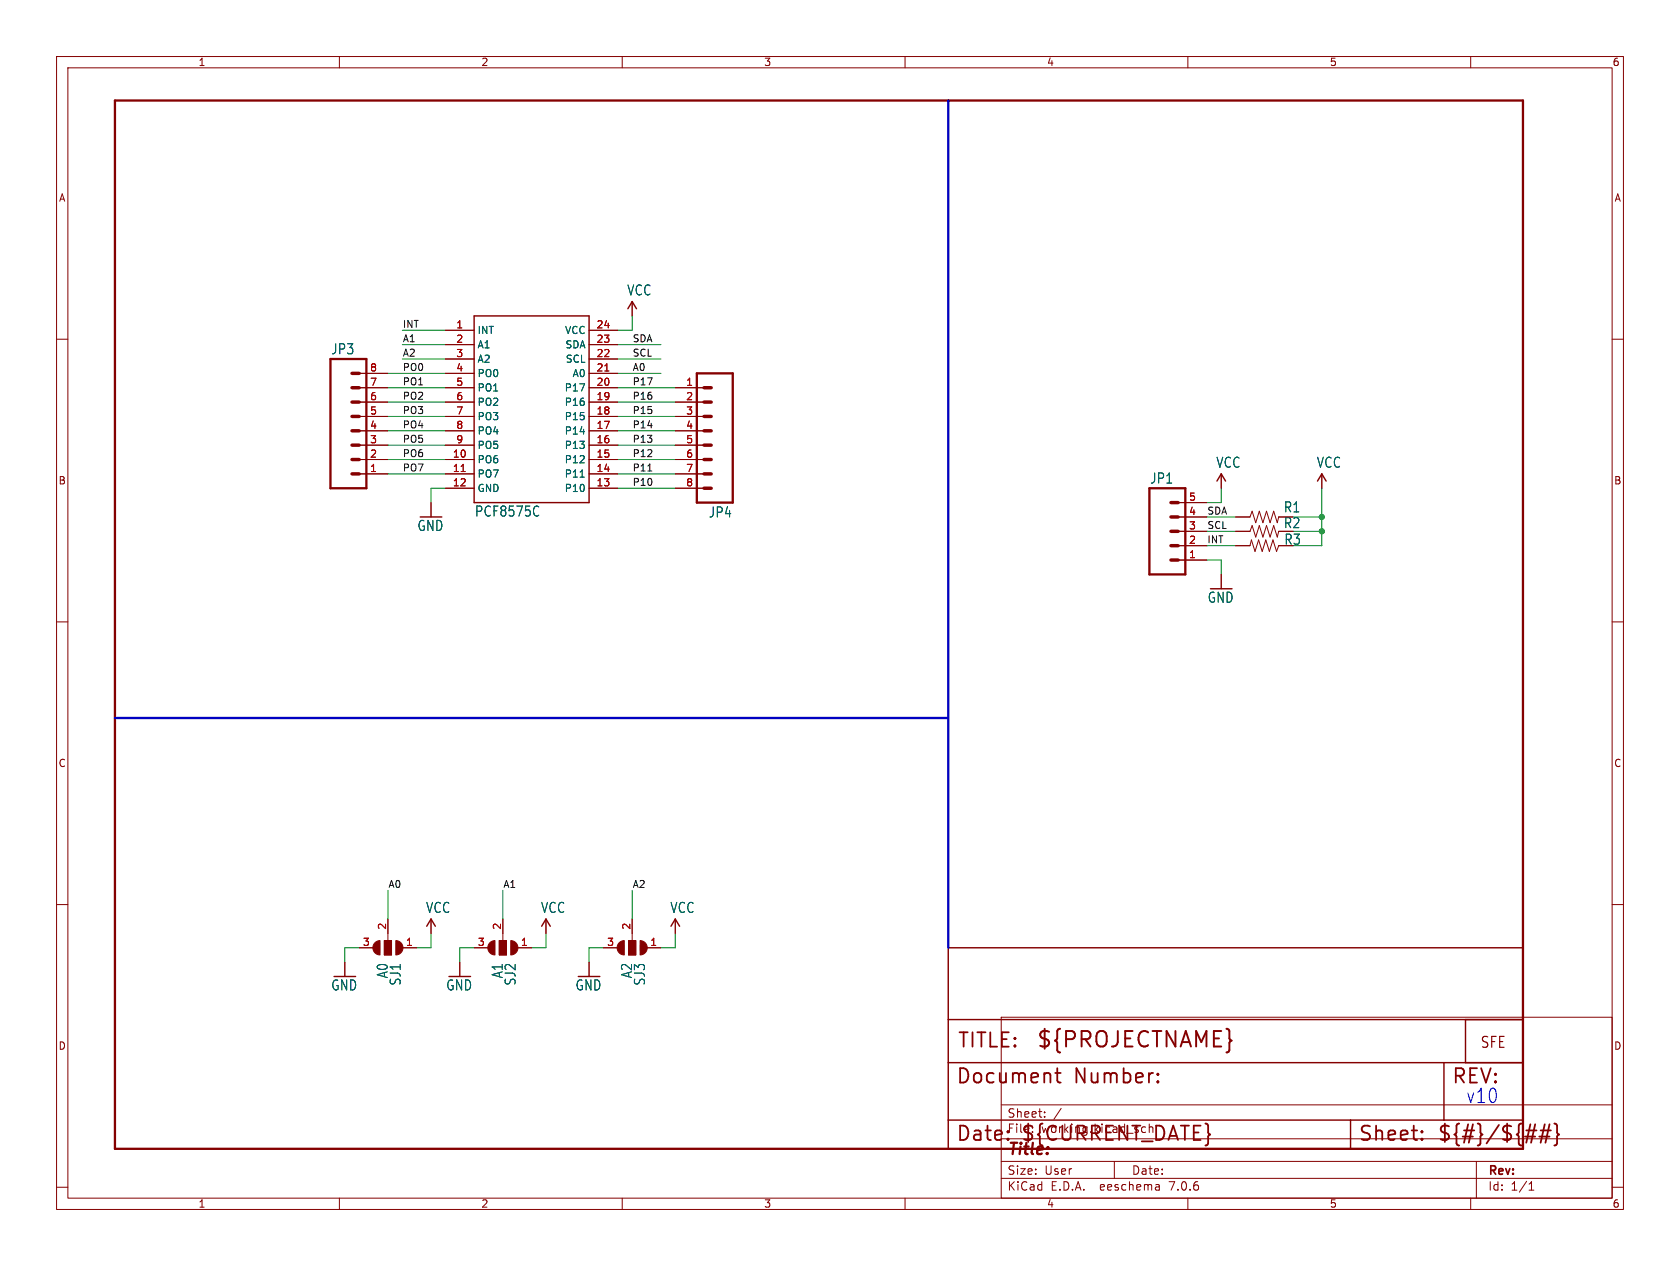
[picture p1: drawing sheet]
<svg xmlns="http://www.w3.org/2000/svg" width="297mm" height="224mm" viewBox="0 0 297 224" stroke-linecap="round" stroke-linejoin="round" font-family="sans-serif">
<g fill="none" stroke="#840000" stroke-width=".18">
<path d="M10 10h277v203.9h-277zM12 12h273v199.9h-273zM60 10v2M110 10v2M160 10v2M210 10v2M260 10v2M10 60h2M78.7 58.4h5.1M104.1 58.4h5.1M111.8 53.3v2.6M285 60h2"/>
<path d="M63.5 78.7h5.1M63.5 76.2h5.1M63.5 73.7h5.1M63.5 71.1h5.1M63.5 68.6h5.1M63.5 66h5.1M78.7 78.7h5.1M78.7 76.2h5.1M78.7 73.7h5.1M78.7 71.1h5.1M78.7 68.6h5.1M78.7 66h5.1"/>
<path d="M78.7 61h5.1M78.7 63.5h5.1M104.1 78.7h5.1M104.1 76.2h5.1M104.1 73.7h5.1M104.1 71.1h5.1M104.1 68.6h5.1M104.1 66h5.1M104.1 61h5.1M104.1 63.5h5.1M119.4 78.7h5.1M119.4 76.2h5.1"/>
<path d="M119.4 73.7h5.1M119.4 71.1h5.1M119.4 68.6h5.1M63.5 83.8h5.1M63.5 81.3h5.1M76.2 88.9v2.5M78.7 83.8h5.1M78.7 81.3h5.1M78.7 86.4h5.1M104.1 83.8h5.1M104.1 81.3h5.1M104.1 86.4h5.1"/>
<path d="M119.4 83.8h5.1M119.4 81.3h5.1M119.4 86.4h5.1M208.3 99.1h5.1M208.3 96.5h5.1M208.3 94h5.1M208.3 91.4h5.1M208.3 88.9h5.1M215.9 83.8v2.6M218.4 96.5h2.6l.2-1 .7 2 .6-2 .6 2 .7-2 .6 2 .6-2 .7 2 .4-1h2.5M218.4 94h2.6l.4-1 .6 2 .6-2 .7 2 .6-2 .6 2 .7-2 .6 2 .3-1h2.5M218.4 91.4h2.6l.4-1 .6 2.1 .6-2.1 .7 2.1 .6-2.1 .6 2.1 .7-2.1 .6 2.1 .3-1.1h2.5"/>
<path d="M233.7 83.8v2.6M10 110h2M215.9 101.6v2.5M285 110h2M10 160h2M285 160h2M61 170.2v2.5M63.5 167.6h2.5M67.9 166.4h1.3v2.5h-1.3zM68.6 162.6v3.8M71.1 167.6h2.6M76.2 162.6v2.5"/>
<path d="M81.3 170.2v2.5M83.8 167.6h2.6M88.3 166.4h1.2v2.5h-1.2zM88.9 162.6v3.8M91.4 167.6h2.6M96.5 162.6v2.5M104.1 170.2v2.5M106.7 167.6h2.5M111.1 166.4h1.3v2.5h-1.3zM111.8 162.6v3.8M114.3 167.6h2.5M119.4 162.6v2.5"/>
<path d="M177 179.9h108v32h-108zM177 195.4h108M184.7 197.5v.1M184.7 196.7v.1M187.6 196l-1.3 2M10 210h2M60 211.9v2M110 211.9v2M160 211.9v2M177 208.4h108M177 205.4h108M177 201.4h108"/>
<path d="M197 205.4v3M204.9 209.6l.1 .9M205 210.4l-.2 .1M205 209.9h-.2M210 211.9v2M260 211.9v2M261 205.4v6.5M270.3 210.5h.9M270.3 209.4l.4-.4v1.5M285 210h2"/>
</g>
<g fill="#840000" stroke="#840000" stroke-width=".18">
<path d="M66.3 166.7l.4-.2 .5-.1v2.5a1.27 1.27 0 0 1-1.2-.8 1.27 1.27 0 0 1 .3-1.4z"/>
<path d="M67.9 166.4h1.3v2.5h-1.3z"/>
<path d="M70 166.4a1.27 1.27 0 0 1 1.2 1.2 1.27 1.27 0 0 1-1.2 1.3z"/>
<path d="M86.6 166.7l.4-.2 .5-.1v2.5a1.27 1.27 0 0 1-1.2-.8 1.27 1.27 0 0 1 .3-1.4z"/>
<path d="M88.3 166.4h1.2v2.5h-1.2z"/>
<path d="M90.3 166.4a1.27 1.27 0 0 1 1.3 1.2 1.27 1.27 0 0 1-1.3 1.3z"/>
<path d="M109.5 166.7l.3-.2 .6-.1v2.5a1.27 1.27 0 0 1-1.2-.8 1.27 1.27 0 0 1 .3-1.4z"/>
<path d="M111.1 166.4h1.3v2.5h-1.3z"/>
<path d="M113.2 166.4a1.27 1.27 0 0 1 1.2 1.2 1.27 1.27 0 0 1-1.2 1.3z"/>
</g>
<g fill="none" stroke="#840000" stroke-width=".25">
<path d="M83.8 55.9h20.3v33h-20.3zM111 54.6l.8-1.3 .7 1.3M215.1 85.1l.8-1.3 .8 1.3M232.9 85.1l.8-1.3 .7 1.3M75.4 163.8l.8-1.2 .8 1.2M95.8 163.8l.7-1.2 .8 1.2M118.6 163.8l.8-1.2 .7 1.2M167.6 167.6h101.6v35.6h-101.6zM167.6 188h101.6M167.6 180.3h101.6M167.6 198.1h101.6M238.8 198.1v5.1"/>
<path d="M255.3 188v10.1M259.1 180.3v7.7"/>
</g>
<g fill="none" stroke="#840000" stroke-width=".32">
<path d="M186.5 189.8h1M186.9 188.9v2.2l.1 .3 .5 .1M204.7 191.2l.1 .2-.1 .1M204.7 191.2l-.1 .2 .1 .1M204.7 189.9v.2M204.7 191.2v.3M204.7 189.9l.1 .1-.1 .1M204.7 189.9l-.1 .1 .1 .1M269.8 199.9h1.8M271.4 198.9l-.7 3.2M272.4 199.9h1.8M273.1 198.9l-.7 3.2"/>
<path d="M273.9 198.9l-.7 3.2M274.8 198.7l.3 .2 .2 .2v1.2l.3 .4-.3 .3v1.2l-.2 .3-.3 .1M178.2 201.4l.1 .1-.1 .1M251.4 201.4l.1 .1-.1 .1M251.4 201.4l-.1 .1 .1 .1M251.4 200.1v.2M251.4 201.4v.2M251.4 200.1l.1 .1-.1 .1M251.4 200.1l-.1 .1 .1 .1M269.6 201h1.8M272.1 201h1.8"/>
</g>
<path d="M20.3 17.8h248.9v185.4h-248.9zM58.4 63.5h6.4v22.9h-6.4zM123.2 66h6.3v22.9h-6.3zM203.2 86.4h6.3v15.2h-6.3z" fill="none" stroke="#840000" stroke-width=".41"/>
<g fill="none" stroke="#840000" stroke-width=".61">
<path d="M62.2 78.7h1.3M62.2 76.2h1.3M62.2 73.7h1.3M62.2 71.1h1.3M62.2 68.6h1.3M62.2 66h1.3M124.5 78.7h1.2M124.5 76.2h1.2M124.5 73.7h1.2M124.5 71.1h1.2M124.5 68.6h1.2M62.2 83.8h1.3"/>
<path d="M62.2 81.3h1.3M124.5 83.8h1.2M124.5 81.3h1.2M124.5 86.4h1.2M207 99.1h1.3M207 96.5h1.3M207 94h1.3M207 91.4h1.3M207 88.9h1.3"/>
</g>
<path d="M106.9 65.6h.7M81.5 83.4h.7" fill="none" stroke="#a90000" stroke-width=".18"/>
<path d="M95 89.5l.3 .2M95.3 91.1l-.3 .2M102.6 84.4h.7" fill="none" stroke="#006464" stroke-width=".18"/>
<path d="M114.5 83.3h.7" fill="none" stroke="#0f0f0f" stroke-width=".18"/>
<path d="M167.6 17.8v149.8M20.3 127h147.3" fill="none" stroke="#0000c2" stroke-width=".41"/>
<g fill="none" stroke="#009600" stroke-width=".18">
<path d="M71.1 58.4h7.6M111.8 55.9v2.5h-2.6M68.6 68.6h10.1M68.6 66h10.1M68.6 78.7h10.1M68.6 76.2h10.1M68.6 71.1h10.1M68.6 73.7h10.1M71.1 63.5h7.6M71.1 61h7.6M109.2 68.6h10.2M109.2 63.5h7.6"/>
<path d="M109.2 66h7.6M109.2 78.7h10.2M109.2 76.2h10.2M109.2 71.1h10.2M109.2 73.7h10.2M109.2 61h7.6M68.6 81.3h10.1M68.6 83.8h10.1M78.7 86.4h-2.5v2.5M109.2 81.3h10.2M109.2 86.4h10.2M109.2 83.8h10.2"/>
<path d="M213.4 94h5M213.4 99.1h2.5v2.5M213.4 91.4h5M213.4 96.5h5M215.9 86.4v2.5h-2.5M228.6 94h5.1M228.6 91.4h5.1M233.7 86.4v10.1h-5.1M68.6 157.5v5.1M88.9 157.5v5.1M111.8 157.5v5.1M63.5 167.6h-2.5v2.6"/>
<path d="M76.2 165.1v2.5h-2.5M83.8 167.6h-2.5v2.6M96.5 165.1v2.5h-2.5M106.7 167.6h-2.6v2.6M119.4 165.1v2.5h-2.6"/>
</g>
<g fill="#009600" stroke="#009600" stroke-width=".18">
<circle cx="233.7" cy="91.4" r=".46"/>
<circle cx="233.7" cy="94" r=".46"/>
</g>
<text font-size="3.8" fill="#840000" x="183.1" y="185.7">${PROJECTNAME}</text>
<g font-size="3.5" fill="#840000">
<text x="169.2" y="185.7">TITLE:</text>
<text x="168.9" y="192.1">Document</text>
<text x="189.9" y="192.1">Number:</text>
<text x="256.5" y="192.1">REV:</text>
<text x="168.9" y="202.2">Date:</text>
<text x="180.3" y="202.2">${CURRENT_DATE}</text>
<text x="240" y="202.2">Sheet:</text>
<text x="254" y="202.2">${#}/${##}</text>
</g>
<text font-size="3.5" fill="#0000c2" x="259.1" y="195.3">v10</text>
<text font-size="2.8" fill="#840000" x="178" y="204.8">Title:</text>
<text font-size="2.7" fill="#840000" x="261.6" y="185.6">SFE</text>
<g font-size="2.5" fill="#006464">
<text x="110.8" y="52.5">VCC</text>
<text x="58.5" y="62.9">JP3</text>
<text x="214.9" y="82.9">VCC</text>
<text x="232.7" y="82.9">VCC</text>
<text x="203.3" y="85.7">JP1</text>
<text x="73.7" y="94.1">GND</text>
<text x="83.9" y="91.6">PCF8575C</text>
<text x="125.2" y="91.8">JP4</text>
<text x="226.9" y="93.6">R2</text>
<text x="226.9" y="90.8">R1</text>
<text x="227" y="96.6">R3</text>
<text x="213.4" y="106.8">GND</text>
<text x="75.2" y="161.7">VCC</text>
<text x="95.6" y="161.7">VCC</text>
<text x="118.4" y="161.7">VCC</text>
<text x="68.8" y="173.1" transform="rotate(-90 68.8 173.1)">A0</text>
<text x="89.1" y="173.1" transform="rotate(-90 89.1 173.1)">A1</text>
<text x="111.9" y="173.1" transform="rotate(-90 111.9 173.1)">A2</text>
<text x="58.5" y="175.4">GND</text>
<text x="71.1" y="174.4" transform="rotate(-90 71.1 174.4)">SJ1</text>
<text x="78.8" y="175.4">GND</text>
<text x="91.4" y="174.4" transform="rotate(-90 91.4 174.4)">SJ2</text>
<text x="101.7" y="175.4">GND</text>
<text x="114.2" y="174.4" transform="rotate(-90 114.2 174.4)">SJ3</text>
</g>
<g font-size="2.1" fill="#840000">
<text x="178" y="197.9">Sheet:</text>
<text x="178" y="200.6">File:</text>
<text x="184.1" y="200.6">working.kicad_sch</text>
<text x="178" y="208">Size:</text>
<text x="184.7" y="208">User</text>
<text x="200" y="208">Date:</text>
<text x="263" y="208.2">Rev:</text>
<text x="178" y="210.8">KiCad</text>
<text x="185.7" y="210.8">E.D.A.</text>
<text x="194.6" y="210.8">eeschema</text>
<text x="207" y="210.8">7.0.6</text>
<text x="263" y="210.8">Id:</text>
<text x="267.1" y="210.8">1/1</text>
</g>
<g font-size="1.8" fill="#840000">
<text x="35" y="11.9">1</text>
<text x="85" y="11.9">2</text>
<text x="135" y="11.9">3</text>
<text x="185" y="11.9">4</text>
<text x="235" y="11.9">5</text>
<text x="285" y="11.9">6</text>
<text x="10.3" y="35.9">A</text>
<text x="285.3" y="35.9">A</text>
<text x="10.3" y="85.9">B</text>
<text x="285.3" y="85.9">B</text>
<text x="10.3" y="135.9">C</text>
<text x="285.3" y="135.9">C</text>
<text x="10.3" y="185.9">D</text>
<text x="285.3" y="185.9">D</text>
<text x="35" y="213.8">1</text>
<text x="85" y="213.8">2</text>
<text x="135" y="213.8">3</text>
<text x="185" y="213.8">4</text>
<text x="235" y="213.8">5</text>
<text x="285" y="213.8">6</text>
</g>
<g font-size="1.8" fill="#a90000">
<text x="80.6" y="58.2">1</text>
<text x="105.4" y="58.2">24</text>
<text x="65.3" y="65.8">8</text>
<text x="80.6" y="60.7">2</text>
<text x="80.6" y="63.2">3</text>
<text x="80.6" y="65.8">4</text>
<text x="105.4" y="65.8">21</text>
<text x="105.4" y="63.2">22</text>
<text x="105.4" y="60.7">23</text>
<text x="65.3" y="70.9">6</text>
<text x="65.3" y="68.3">7</text>
<text x="80.6" y="68.3">5</text>
<text x="80.6" y="70.9">6</text>
<text x="105.4" y="70.9">19</text>
<text x="105.4" y="68.3">20</text>
<text x="121.2" y="68.3">1</text>
<text x="121.2" y="70.9">2</text>
<text x="65.3" y="75.9">4</text>
<text x="65.3" y="73.4">5</text>
<text x="80.6" y="73.4">7</text>
<text x="80.6" y="75.9">8</text>
<text x="105.4" y="75.9">17</text>
<text x="105.4" y="73.4">18</text>
<text x="121.2" y="73.4">3</text>
<text x="121.2" y="75.9">4</text>
<text x="65.3" y="83.6">1</text>
<text x="65.3" y="81">2</text>
<text x="65.3" y="78.5">3</text>
<text x="80" y="81">10</text>
<text x="80" y="83.6">11</text>
<text x="80.6" y="78.5">9</text>
<text x="105.4" y="83.6">14</text>
<text x="105.4" y="81">15</text>
<text x="105.4" y="78.5">16</text>
<text x="121.2" y="78.5">5</text>
<text x="121.2" y="81">6</text>
<text x="121.2" y="83.6">7</text>
<text x="80" y="86.1">12</text>
<text x="105.4" y="86.1">13</text>
<text x="121.2" y="86.1">8</text>
<text x="210.1" y="88.6">5</text>
<text x="210.1" y="93.7">3</text>
<text x="210.1" y="91.2">4</text>
<text x="210.1" y="98.8">1</text>
<text x="210.1" y="96.3">2</text>
<text x="64.1" y="167.4">3</text>
<text x="68.3" y="164.5" transform="rotate(-90 68.3 164.5)">2</text>
<text x="71.7" y="167.4">1</text>
<text x="84.4" y="167.4">3</text>
<text x="88.6" y="164.5" transform="rotate(-90 88.6 164.5)">2</text>
<text x="92" y="167.4">1</text>
<text x="107.2" y="167.4">3</text>
<text x="111.5" y="164.5" transform="rotate(-90 111.5 164.5)">2</text>
<text x="114.9" y="167.4">1</text>
</g>
<g font-size="1.8" fill="#006464">
<text x="84.3" y="59.3">INT</text>
<text x="99.8" y="59.3">VCC</text>
<text x="84.3" y="61.8">A1</text>
<text x="84.3" y="64.4">A2</text>
<text x="99.9" y="61.8">SDA</text>
<text x="99.9" y="64.4">SCL</text>
<text x="84.3" y="66.9">PO0</text>
<text x="84.3" y="69.4">PO1</text>
<text x="84.3" y="72">PO2</text>
<text x="99.7" y="72">P16</text>
<text x="99.7" y="69.4">P17</text>
<text x="101.1" y="66.9">A0</text>
<text x="84.3" y="74.5">PO3</text>
<text x="84.3" y="77.1">PO4</text>
<text x="99.7" y="77.1">P14</text>
<text x="99.7" y="74.5">P15</text>
<text x="84.3" y="82.1">PO6</text>
<text x="84.3" y="79.6">PO5</text>
<text x="99.7" y="82.1">P12</text>
<text x="99.7" y="79.6">P13</text>
<text x="84.3" y="84.7">PO7</text>
<text x="84.3" y="87.2">GND</text>
<text x="99.7" y="87.2">P10</text>
<text x="99.7" y="84.7">P11</text>
</g>
<g font-size="1.7" fill="#0f0f0f">
<text x="71.1" y="58.1">INT</text>
<text x="71.1" y="60.6">A1</text>
<text x="71.1" y="63.2">A2</text>
<text x="71.1" y="65.7">PO0</text>
<text x="111.8" y="60.6">SDA</text>
<text x="111.8" y="63.2">SCL</text>
<text x="111.8" y="65.7">A0</text>
<text x="71.1" y="68.2">PO1</text>
<text x="71.1" y="70.8">PO2</text>
<text x="111.8" y="70.8">P16</text>
<text x="111.8" y="68.2">P17</text>
<text x="71.1" y="75.9">PO4</text>
<text x="71.1" y="73.3">PO3</text>
<text x="111.8" y="73.3">P15</text>
<text x="111.8" y="75.9">P14</text>
<text x="71.1" y="78.4">PO5</text>
<text x="71.1" y="80.9">PO6</text>
<text x="71.1" y="83.5">PO7</text>
<text x="111.8" y="78.4">P13</text>
<text x="111.8" y="80.9">P12</text>
<text x="111.8" y="83.5">P11</text>
<text x="111.8" y="86">P10</text>
<text x="213.4" y="91.1">SDA</text>
<text x="213.4" y="93.6">SCL</text>
<text x="213.4" y="96.2">INT</text>
<text x="68.6" y="157.1">A0</text>
<text x="88.9" y="157.1">A1</text>
<text x="111.8" y="157.1">A2</text>
</g>
</svg>
